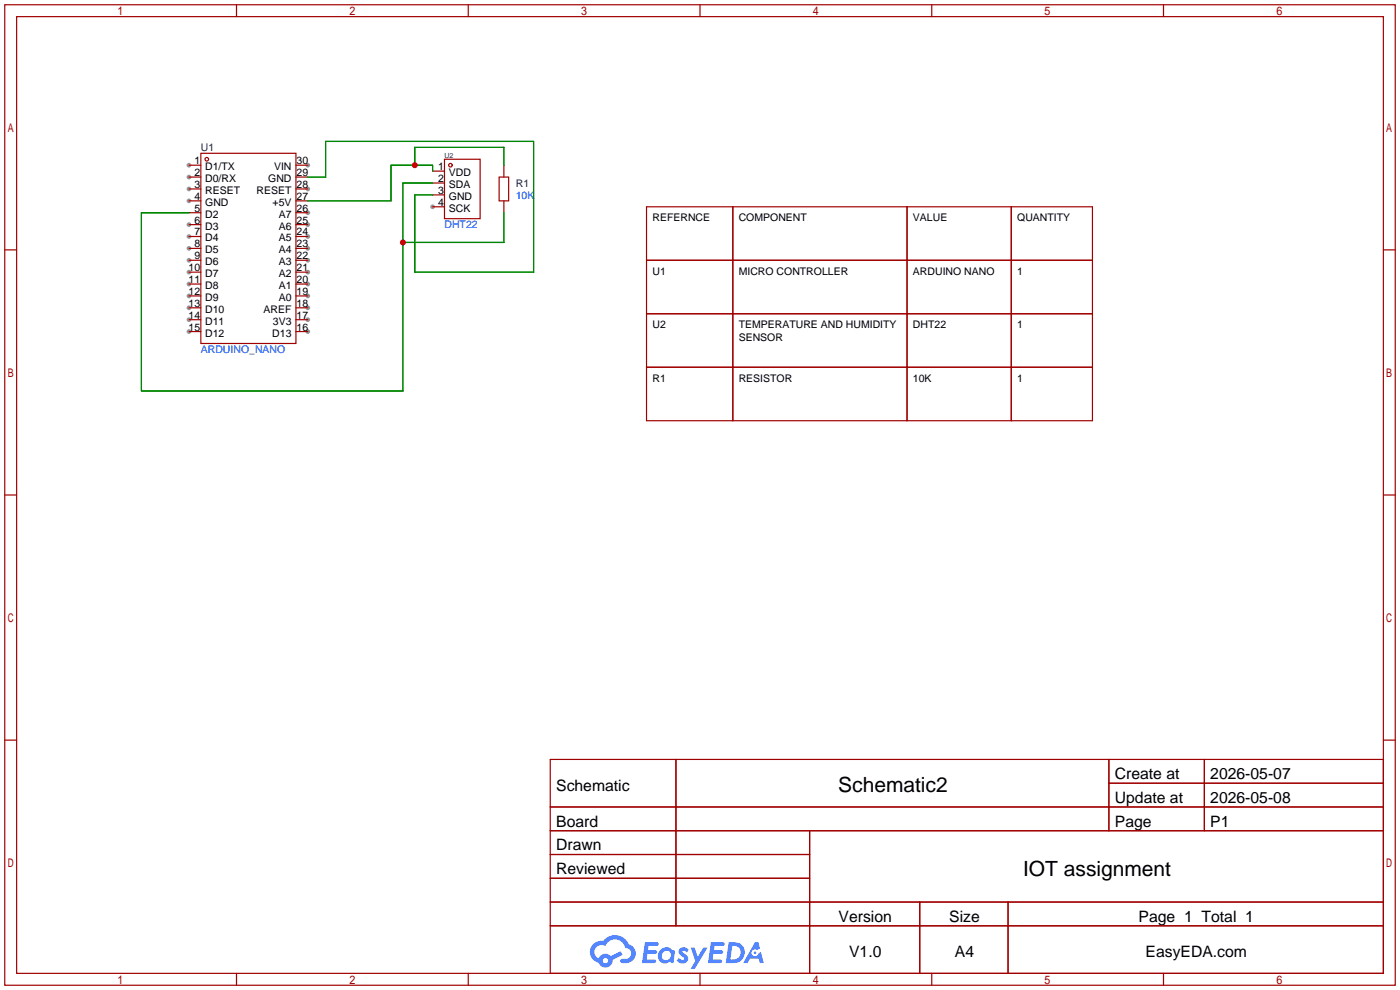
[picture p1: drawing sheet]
<svg xmlns="http://www.w3.org/2000/svg" width="299mm" height="212mm" viewBox="0 0 299 212" stroke-linecap="round" stroke-linejoin="round" font-family="sans-serif">
<g fill="#999">
<circle cx="40.4" cy="35.3" r=".51"/>
<circle cx="40.4" cy="37.8" r=".51"/>
<circle cx="40.4" cy="40.4" r=".51"/>
<circle cx="40.4" cy="42.9" r=".51"/>
<circle cx="40.4" cy="48" r=".51"/>
<circle cx="40.4" cy="50.5" r=".51"/>
<circle cx="40.4" cy="53.1" r=".51"/>
<circle cx="40.4" cy="55.6" r=".51"/>
<circle cx="40.4" cy="58.2" r=".51"/>
<circle cx="40.4" cy="60.7" r=".51"/>
<circle cx="40.4" cy="63.2" r=".51"/>
<circle cx="40.4" cy="65.8" r=".51"/>
<circle cx="40.4" cy="68.3" r=".51"/>
<circle cx="40.4" cy="70.9" r=".51"/>
<circle cx="65.8" cy="70.9" r=".51"/>
<circle cx="65.8" cy="68.3" r=".51"/>
<circle cx="65.8" cy="65.8" r=".51"/>
<circle cx="65.8" cy="63.2" r=".51"/>
<circle cx="65.8" cy="60.7" r=".51"/>
<circle cx="65.8" cy="58.2" r=".51"/>
<circle cx="65.8" cy="55.6" r=".51"/>
<circle cx="65.8" cy="53.1" r=".51"/>
<circle cx="65.8" cy="50.5" r=".51"/>
<circle cx="65.8" cy="48" r=".51"/>
<circle cx="65.8" cy="45.5" r=".51"/>
<circle cx="65.8" cy="40.4" r=".51"/>
<circle cx="65.8" cy="35.3" r=".51"/>
<circle cx="92.5" cy="44.2" r=".51"/>
</g>
<g fill="none" stroke="#a10000" stroke-width=".25">
<path d="M1 1h297.2v209.6h-297.2zM3.6 3.6h292.1v204.4h-292.1zM50.5 1v2.6M100.1 1v2.6M149.6 1v2.6M199.1 1v2.6M248.7 1v2.6M1 53.4h2.6M295.7 53.4h2.5M1 105.8h2.6M295.7 105.8h2.5M1 158.2h2.6"/>
<path d="M295.7 158.2h2.5M117.6 162.3h178.1v45.7h-178.1zM117.6 172.5h178.1M117.6 177.5h178.1M144.5 162.3v35.6M173 177.5v30.5M237 162.3v15.2M237 167.4h58.7M257.4 162.3v15.2M117.6 182.6h55.4M117.6 192.8h178.1M117.6 187.7h55.4"/>
<path d="M117.6 197.9h178.1M196.6 192.8v15.2M215.4 192.8v15.2M50.5 208v2.6M100.1 208v2.6M149.6 208v2.6M199.1 208v2.6M248.7 208v2.6"/>
</g>
<g fill="#5487ff">
<path d="M145.3 202.7a1.3 1.3 0 0 1 1.9 .3l-.4 .6a.54 .54 0 0 0-.9-.2l.1 .2a1.34 1.34 0 0 1 .9 1.8 1.47 1.47 0 0 1-2.3-.1l.5-.6 .8 .5a.31 .31 0 0 0 .4-.3 .31 .31 0 0 0-.3-.4 1.12 1.12 0 0 1-.7-1.8z"/>
<path d="M147.6 202.5h.9l.6 2 1.2-2h.9l-2.7 4.6h-.9l1-1.7z"/>
<path d="M137.8 201.4h1.7a1.31 1.31 0 0 1 1.2 .2 .4 .4 0 0 1-.3 .5l-1.8 .1-.1 .9h1.6a.4 .4 0 0 1 .4 .4 .4 .4 0 0 1-.5 .4h-1.6l-.2 1.2h1.4a.46 .46 0 0 1 .5 0 .46 .46 0 0 1 .1 .5l-.4 .2h-2.6z"/>
<path d="M151.9 201.4h1.7a1.32 1.32 0 0 1 1.2 .2 .39 .39 0 0 1-.3 .5l-1.8 .1-.1 .9h1.6a.4 .4 0 0 1 .4 .4 .4 .4 0 0 1-.4 .4h-1.7l-.2 1.2h1.4a.46 .46 0 0 1 .5 0 .46 .46 0 0 1 .1 .5l-.4 .2h-2.6z"/>
<path d="M161.3 201.4h.8l.3 1.3-.6 .4a.75 .75 0 0 0-1.1 .3 .75 .75 0 0 0 .5 1 .75 .75 0 0 0 .9-.7l.5-.2 .6 2.3h-.8l-.3-.9h-1.8l-.5 .9h-1z"/>
<path d="M155.7 201.4l-.6 4.4h1.5a2.27 2.27 0 0 0 2.6-2.2 2.27 2.27 0 0 0-2.7-2.2zM156.5 202.1a1.5 1.5 0 0 1 1.8 1.6 1.5 1.5 0 0 1-1.9 1.4h-.3z"/>
<path d="M141.2 203a1.6 1.6 0 0 0-.3 2.3 1.6 1.6 0 0 0 2.3 .2l.7 .3 .3-2.4-.1-.3-.5-.1a1.58 1.58 0 0 0-2.4 0zM141.8 203.5a.98 .98 0 0 1 1.6 .4 .98 .98 0 0 1-1.1 1.3 .94 .94 0 0 1-.9-.7 .94 .94 0 0 1 .4-1z"/>
<path d="M126.8 201.8a2.37 2.37 0 0 0 1.1 4 1.54 1.54 0 0 0 1.8 1 1.54 1.54 0 0 0 1.2-1.6l2.2-1.1-.5-.8-2 1a1.57 1.57 0 0 0-2.7 .5 1.5 1.5 0 0 1-.7-2.1 1.5 1.5 0 0 1 2.2-.5 2.23 2.23 0 0 1 2.3-1.4 2.23 2.23 0 0 1 2 1.8 1.16 1.16 0 0 1 1.2 1.1 1.16 1.16 0 0 1-1.1 1.2h-.7a.47 .47 0 0 0-.5 .4 .47 .47 0 0 0 .4 .5 2.17 2.17 0 0 0 2.5-.9 2.17 2.17 0 0 0-.3-2.7l-.8-.4a3.2 3.2 0 0 0-5.5-.7l-1.1 .1zM128.8 205.3a.6 .6 0 0 1 1.2 0 .6 .6 0 0 1-1.2 0z"/>
<circle cx="161.4" cy="203.6" r=".28"/>
</g>
<g fill="none" stroke="#a10000" stroke-width=".25">
<path d="M40.4 35.3h2.5M40.4 37.8h2.5M42.9 32.8h20.3v40.6h-20.3zM63.2 35.3h2.6M63.2 37.8h2.6M92.5 36.6h2.5M92.5 39.1h2.5M95 34h7.6v12.7h-7.6zM106.7 37.8h2v5.1h-2zM107.7 35.3v2.5M40.4 40.4h2.5M40.4 42.9h2.5"/>
<path d="M40.4 45.5h2.5M40.4 48h2.5M40.4 50.5h2.5M40.4 53.1h2.5M40.4 55.6h2.5M40.4 58.2h2.5M63.2 40.4h2.6M63.2 42.9h2.6M63.2 45.5h2.6M63.2 48h2.6M63.2 50.5h2.6M63.2 53.1h2.6"/>
<path d="M63.2 55.6h2.6M63.2 58.2h2.6M92.5 41.7h2.5M92.5 44.2h2.5M107.7 42.9v2.6M138.2 55.6h95.3M138.2 44.2h95.3v45.7h-95.3zM156.6 44.2v45.7M193.9 44.2v45.7M216.1 44.2v45.7M40.4 60.7h2.5M40.4 63.2h2.5"/>
<path d="M40.4 65.8h2.5M40.4 68.3h2.5M40.4 70.9h2.5M63.2 60.7h2.6M63.2 63.2h2.6M63.2 65.8h2.6M63.2 68.3h2.6M63.2 70.9h2.6M138.2 67.1h95.3M138.2 78.5h95.3"/>
<circle cx="44.2" cy="34" r=".38"/>
<circle cx="96.3" cy="35.3" r=".38"/>
</g>
<path d="M65.8 37.8h3.8v-7.6h44.4v28h-25.4v-16.5h3.9M88.6 35.3v-3.8h19.1v3.8M92.5 36.6v-1.3h-8.9v7.6h-17.8M92.5 39.1h-6.4v44.5h-55.9v-38.1h10.2M107.7 45.5v6.3h-21.6" fill="none" stroke="#008700" stroke-width=".25"/>
<g fill="#c00">
<circle cx="88.6" cy="35.3" r=".63"/>
<circle cx="86.1" cy="51.8" r=".63"/>
</g>
<g font-size="4.5">
<text x="179.2" y="169.4">Schematic2</text>
<text x="218.7" y="187.1">IOT assignment</text>
</g>
<g font-size="3.4">
<text x="238.3" y="166.5">Create at</text>
<text x="258.7" y="166.5">2026-05-07</text>
<text x="118.9" y="169">Schematic</text>
<text x="238.3" y="171.6">Update at</text>
<text x="258.7" y="171.6">2026-05-08</text>
<text x="118.9" y="176.6">Board</text>
<text x="238.3" y="176.6">Page</text>
<text x="258.7" y="176.6">P1</text>
<text x="118.9" y="181.7">Drawn</text>
<text x="118.9" y="186.8">Reviewed</text>
<text x="179.2" y="197">Version</text>
<text x="202.9" y="197">Size</text>
<text x="243.3" y="197">Page 1 Total 1</text>
<text x="181.5" y="204.6">V1.0</text>
<text x="204.1" y="204.6">A4</text>
<text x="244.8" y="204.6">EasyEDA.com</text>
</g>
<g font-size="2.2">
<text x="41.6" y="35.1">1</text>
<text x="63.4" y="35.1">30</text>
<text x="41.6" y="37.6">2</text>
<text x="41.6" y="40.2">3</text>
<text x="43.9" y="36.4">D1/TX</text>
<text x="43.9" y="38.9">D0/RX</text>
<text x="43.9" y="41.4">RESET</text>
<text x="54.8" y="41.4">RESET</text>
<text x="57.3" y="38.9">GND</text>
<text x="58.6" y="36.4">VIN</text>
<text x="63.4" y="40.2">28</text>
<text x="63.4" y="37.6">29</text>
<text x="93.6" y="36.4">1</text>
<text x="93.6" y="38.9">2</text>
<text x="93.6" y="41.4">3</text>
<text x="95.9" y="37.6">VDD</text>
<text x="95.9" y="40.2">SDA</text>
<text x="41.6" y="42.7">4</text>
<text x="41.6" y="45.3">5</text>
<text x="41.6" y="47.8">6</text>
<text x="43.9" y="44">GND</text>
<text x="43.9" y="46.5">D2</text>
<text x="58.3" y="44">+5V</text>
<text x="59.6" y="46.5">A7</text>
<text x="63.4" y="47.8">25</text>
<text x="63.4" y="45.3">26</text>
<text x="63.4" y="42.7">27</text>
<text x="93.6" y="44">4</text>
<text x="95.9" y="42.7">GND</text>
<text x="95.9" y="45.3">SCK</text>
<text x="139.4" y="47.3">REFERNCE</text>
<text x="157.9" y="47.3">COMPONENT</text>
<text x="195.1" y="47.3">VALUE</text>
<text x="217.4" y="47.3">QUANTITY</text>
<text x="41.6" y="50.3">7</text>
<text x="41.6" y="52.9">8</text>
<text x="43.9" y="49.1">D3</text>
<text x="43.9" y="51.6">D4</text>
<text x="59.6" y="51.6">A5</text>
<text x="59.6" y="49.1">A6</text>
<text x="63.4" y="52.9">23</text>
<text x="63.4" y="50.3">24</text>
<text x="40.3" y="58">10</text>
<text x="41.6" y="55.4">9</text>
<text x="43.9" y="54.1">D5</text>
<text x="43.9" y="56.7">D6</text>
<text x="43.9" y="59.2">D7</text>
<text x="59.6" y="59.2">A2</text>
<text x="59.6" y="56.7">A3</text>
<text x="59.6" y="54.1">A4</text>
<text x="63.4" y="58">21</text>
<text x="63.4" y="55.4">22</text>
<text x="139.4" y="58.7">U1</text>
<text x="157.9" y="58.7">MICRO CONTROLLER</text>
<text x="195.1" y="58.7">ARDUINO NANO</text>
<text x="217.4" y="58.7">1</text>
<text x="40.3" y="60.5">11</text>
<text x="40.3" y="63">12</text>
<text x="40.3" y="65.6">13</text>
<text x="43.9" y="61.8">D8</text>
<text x="43.9" y="64.3">D9</text>
<text x="59.6" y="64.3">A0</text>
<text x="59.6" y="61.8">A1</text>
<text x="63.4" y="65.6">18</text>
<text x="63.4" y="63">19</text>
<text x="63.4" y="60.5">20</text>
<text x="40.3" y="68.1">14</text>
<text x="40.3" y="70.7">15</text>
<text x="43.9" y="66.8">D10</text>
<text x="43.9" y="69.4">D11</text>
<text x="43.9" y="71.9">D12</text>
<text x="56.3" y="66.8">AREF</text>
<text x="58.2" y="71.9">D13</text>
<text x="58.3" y="69.4">3V3</text>
<text x="63.4" y="70.7">16</text>
<text x="63.4" y="68.1">17</text>
<text x="139.4" y="70.1">U2</text>
<text x="157.9" y="70.1">TEMPERATURE AND HUMIDITY</text>
<text x="195.1" y="70.1">DHT22</text>
<text x="217.4" y="70.1">1</text>
<text x="157.9" y="72.8">SENSOR</text>
<text x="139.4" y="81.5">R1</text>
<text x="157.9" y="81.5">RESISTOR</text>
<text x="195.1" y="81.5">10K</text>
<text x="217.4" y="81.5">1</text>
</g>
<g font-size="2.2" fill="#000080">
<text x="42.9" y="32.3">U1</text>
<text x="110.2" y="39.9">R1</text>
</g>
<g font-size="2.2" fill="#00f">
<text x="110.2" y="42.5">10K</text>
<text x="95" y="48.8">DHT22</text>
<text x="42.9" y="75.5">ARDUINO_NANO</text>
</g>
<text font-size="1.5" fill="#000080" x="95" y="33.7">U2</text>
</svg>
